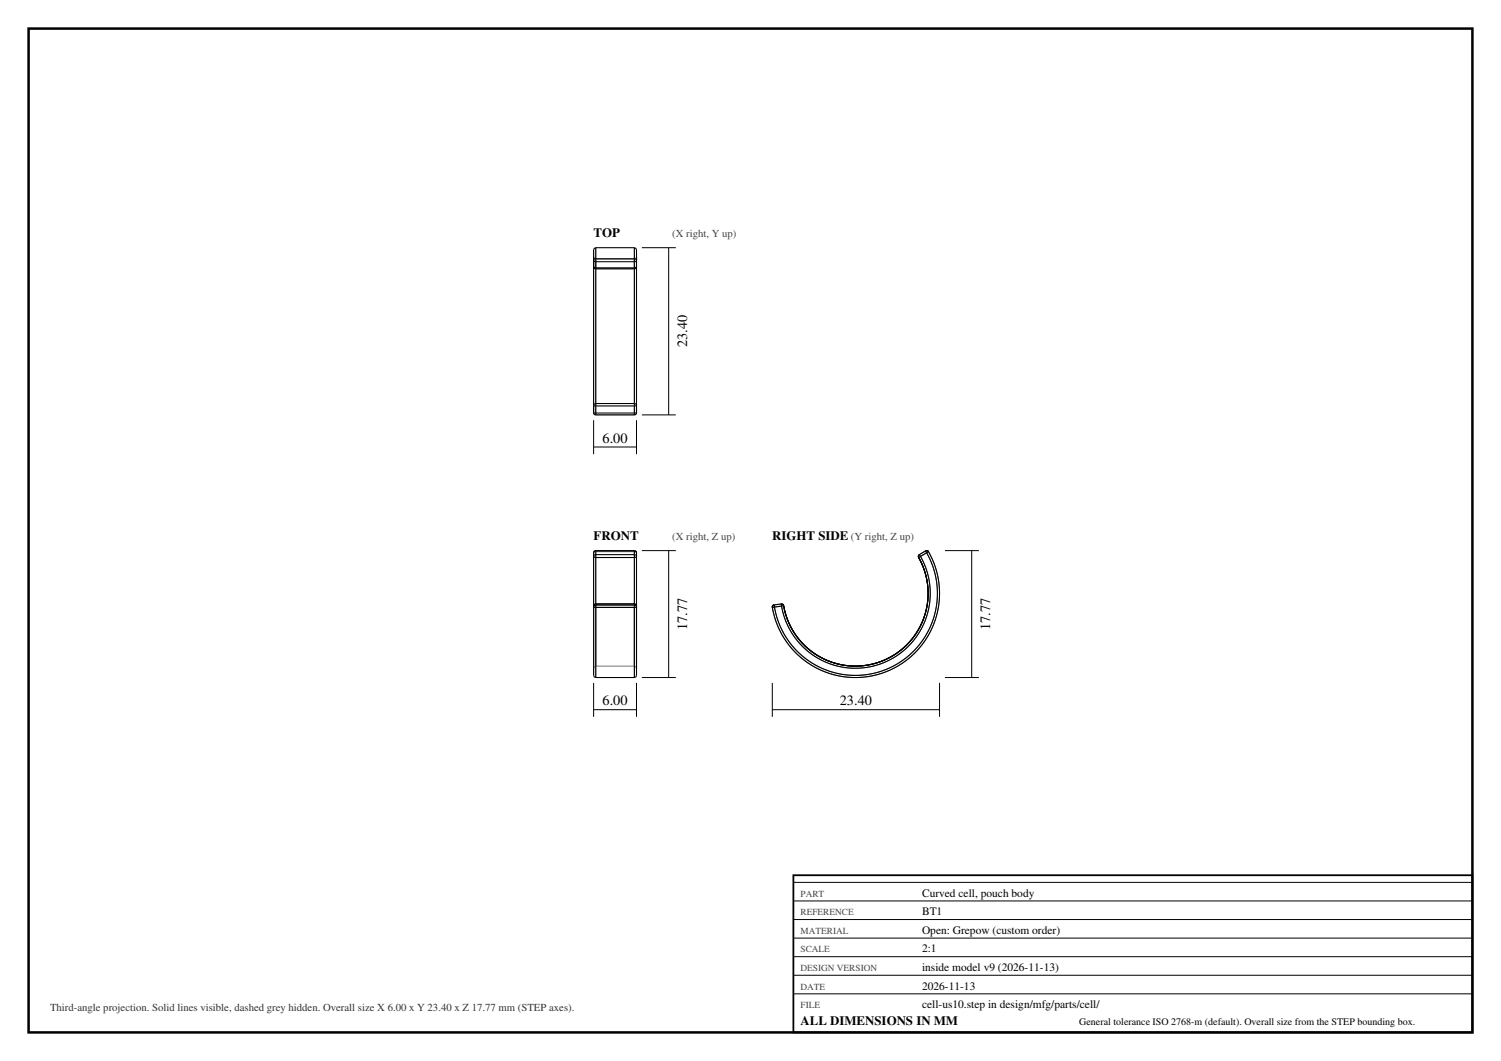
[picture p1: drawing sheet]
<svg xmlns="http://www.w3.org/2000/svg" width="420mm" height="297mm" viewBox="0 0 420 297" stroke-linecap="round" stroke-linejoin="round" font-family="sans-serif">
<path d="M8 8h404v281h-404z" fill="none" stroke="#000" stroke-width=".7" stroke-linecap="butt"/>
<g fill="none" stroke="#777" stroke-width=".28">
<path d="M166.1 69.9v43.7M166.7 72.5l-.4-.1-.2-.5v2.9l.6 .4M166.7 72.5h10.8M166.7 75.2h10.8M166.7 72.5v2.7M166.7 69.3v46.8M177.5 72.5v2.7M177.5 69.3v46.8M178.1 73v1.8l-.6 .4M178.1 69.9v43.7M178.1 71.9l-.2 .5-.4 .1M166.1 115.5l.2 .5 .4 .1"/>
<path d="M166.7 116.1h10.8M166.7 116.1h.1M177.5 116.1h.1M178.1 115.5l-.2 .5-.4 .1M166.7 154.4l-.6 .3v34.4M166.7 154.4v35.3M166.7 154.1v.3M166.7 154.4h10.8M177.5 154.4l.6 .3v34.4M177.5 154.1v.3M177.5 154.4v35.3M257.3 155.3l-.3 .3v.5l.6-.3"/>
<path d="M257.3 155.3l.3 .5M257.6 155.8a21 21 0 0 1-11.2 30 21 21 0 0 1-27.7-16.1M259.3 154.7l-.3-.5-1.7 1.1M259.3 154.7l.5-.3a23.6 23.6 0 0 1-12.5 33.9 23.6 23.6 0 0 1-31.2-18.3l.6-.1M259.3 154.7l-1.7 1.1M259.3 154.7a23 23 0 0 1-12.2 33 23 23 0 0 1-30.4-17.8M166.7 169.6l-.6 .1v17.4l.2-.5 .4-.1M166.7 169.6h10.8M166.7 169.6v-.5v17.4M166.7 169.6v16.9M177.5 169.6l.6 .1v17.4l-.2-.5-.4-.1M177.5 169.6v-.5v17.4"/>
<path d="M177.5 169.6v16.9M218.6 169.1l.4 .1 .3 .4-.6 .1M218.6 169.1l-2 .2 .1 .6M218.6 169.1l.1 .6M218.7 169.7l-2 .2M166.7 186.5h10.8"/>
</g>
<g fill="none" stroke="#000" stroke-width=".3">
<path d="M166.1 71.9v1.1M166.1 73v40.6M166.1 73v1.7M166.1 74.7l.6 .3M166.1 73l.6 .3M166.1 74.7l.2 .4 .4 .2M166.7 69.3l-.4 .2-.2 .4v3.1M166.7 75.3v37.7M166.7 75h10.8M166.7 75v.3M166.7 73.3h10.8M166.7 73.3v1.7"/>
<path d="M166.7 72.4l-.4 .2-.2 .4M166.7 69.3v3.1M166.7 72.4v.9M166.7 72.4h10.8M166.7 75.3h10.8M166.7 69.3h10.8M177.5 69.3l.4 .2 .2 .4v3.1M177.5 75.3v37.7M177.5 75v.3M177.5 73.3v1.7M177.5 72.4v.9M177.5 72.4l.4 .2 .2 .4"/>
<path d="M177.5 69.3v3.1M178.1 73v-1.1v41.7M178.1 73v1.7M178.1 74.7l-.6 .3M178.1 73l-.6 .3M178.1 74.7l-.2 .4-.4 .2M166.1 113.6v1.9M166.1 113.6h.6M166.1 115.5l.6 .1M166.1 115.5l.2 .5 .4 .1M166.7 113h10.8M166.7 113l-.4 .1-.2 .5"/>
<path d="M166.7 113v.6M166.7 113.6h10.8M166.7 115.6h10.8M166.7 113.6v2M166.7 115.6v.5M166.7 116.1h10.8M177.5 113v.6M177.5 113l.4 .1 .2 .5M177.5 113.6v2M177.5 115.6v.5M178.1 113.6v1.9M178.1 113.6h-.6"/>
<path d="M178.1 115.5l-.6 .1M178.1 115.5l-.2 .5-.4 .1M166.1 155.8v13.9M166.1 154.7v1.1M166.1 155.8l.6 .3M166.7 156.1h10.8M166.7 156.1v13M166.7 155.3h10.8M166.7 155.3v.8M166.7 155.3l-.4 .1-.2 .4M166.7 154.2h10.8M166.7 154.2v1.1"/>
<path d="M166.7 154.2l-.4 .2-.2 .3M166.7 154.1v.1M166.7 154.1h10.8M166.7 154.1l-.4 .2-.2 .4M177.5 156.1v13M177.5 155.3v.8M177.5 155.3l.4 .1 .2 .4M177.5 154.2v1.1M177.5 154.2l.4 .2 .2 .3M177.5 154.1v.1M177.5 154.1l.4 .2 .2 .4M178.1 155.8v13.9"/>
<path d="M178.1 154.7v1.1M178.1 155.8l-.6 .3M257 156.1a20.4 20.4 0 0 1-10.8 29.2 20.4 20.4 0 0 1-26.9-15.7M257.3 155.3l-.3 .3v.5M257.3 155.3l.3 .5M257.6 155.8l-.6 .3M257.6 155.8a21 21 0 0 1-11.2 30 21 21 0 0 1-27.7-16.1M259 154.2l-1.7 1.1M259 154.2l.4-.1 .4 .3M259 154.2l.3 .5M259.3 154.7a23 23 0 0 1-12.2 33 23 23 0 0 1-30.4-17.8M259.3 154.7l-1.7 1.1"/>
<path d="M259.8 154.4a23.6 23.6 0 0 1-12.5 33.9 23.6 23.6 0 0 1-31.2-18.3M259.8 154.4l-.5 .3M166.1 169.9v19.2l.2 .4 .4 .2M166.1 169.7v.2M166.1 169.9l.6 .1M166.7 169.1h.1M166.7 169.1h10.8M166.7 169.1l-.4 .1-.2 .5M166.7 169.3h10.8M166.7 169.1v.2M166.7 169.3l-.4 .2-.2 .4M166.7 170v19.7"/>
<path d="M166.7 170h10.8M166.7 169.3v.7M177.5 169.1h.1M177.5 169.1l.4 .1 .2 .5M177.5 169.1v.2M177.5 169.3l.4 .2 .2 .4M177.5 169.3v.7M177.5 170v19.7M178.1 169.7v17.4M178.1 169.7v.2M178.1 169.9v19.2l-.2 .4-.4 .2M178.1 169.9l-.6 .1"/>
<path d="M216.6 169.3l-.4 .3-.1 .4M216.6 169.3l.1 .6M216.7 169.9l-.6 .1M218.6 169.1l.4 .1 .3 .4M218.6 169.1l-2 .2M218.6 169.1l.1 .6M218.7 169.7l-2 .2M219.3 169.6l-.6 .1M166.7 189.7h10.8"/>
</g>
<g fill="none" stroke="#000" stroke-width=".28">
<path d="M179.6 69.3h9.5M187.1 69.3v46.8M166.1 117.6v9.5M178.1 117.6v9.5M179.6 116.1h9.5M166.1 125.1h12M179.6 154.1h9.5M187.1 154.1v35.6M264.4 154.1h9.5M271.9 154.1v35.6M166.1 191.2v9.5M166.1 198.7h12"/>
<path d="M178.1 191.2v9.5M179.6 189.7h9.5M216.1 198.7h46.8M216.1 191.2v9.5M262.9 191.2v9.5M264.4 189.7h9.5M222 247h190M222 252.2h190M222 257.4h190M222 262.6h190M222 267.8h190M222 273h190"/>
<path d="M222 278.2h190"/>
</g>
<path d="M222 245h190v44h-190z" fill="none" stroke="#000" stroke-width=".5"/>
<g font-size="4">
<text x="192.3" y="97.2" transform="rotate(-90 192.3 97.2)">23.40</text>
<text x="168.6" y="123.9">6.00</text>
<text x="192.3" y="176.4" transform="rotate(-90 192.3 176.4)">17.77</text>
<text x="277.1" y="176.4" transform="rotate(-90 277.1 176.4)">17.77</text>
<text x="168.6" y="197.5">6.00</text>
<text x="235" y="197.5">23.40</text>
</g>
<g font-size="3.6">
<text x="166.1" y="66.3">TOP</text>
<text x="166.1" y="151.1">FRONT</text>
<text x="216.1" y="151.1">RIGHT SIDE</text>
<text x="224" y="286.8">ALL DIMENSIONS IN MM</text>
</g>
<g font-size="3.2">
<text x="258" y="251">Curved cell, pouch body</text>
<text x="258" y="256.2">BT1</text>
<text x="258" y="261.4">Open: Grepow (custom order)</text>
<text x="258" y="266.6">2:1</text>
<text x="258" y="271.8">inside model v9 (2026-11-13)</text>
<text x="258" y="277">2026-11-13</text>
<text x="258" y="282.2">cell-us10.step in design/mfg/parts/cell/</text>
</g>
<g font-size="3" fill="#444">
<text x="188.1" y="66.3">(X right, Y up)</text>
<text x="188.1" y="151.1">(X right, Z up)</text>
<text x="238.1" y="151.1">(Y right, Z up)</text>
</g>
<text font-size="3" fill="#333" x="14" y="283">Third-angle projection. Solid lines visible, dashed grey hidden. Overall size X 6.00 x Y 23.40 x Z 17.77 mm (STEP axes).</text>
<text font-size="2.8" x="302" y="286.8">General tolerance ISO 2768-m (default). Overall size from the STEP bounding box.</text>
<g font-size="2.6" fill="#444">
<text x="224" y="251">PART</text>
<text x="224" y="256.2">REFERENCE</text>
<text x="224" y="261.4">MATERIAL</text>
<text x="224" y="266.6">SCALE</text>
<text x="224" y="271.8">DESIGN VERSION</text>
<text x="224" y="277">DATE</text>
<text x="224" y="282.2">FILE</text>
</g>
</svg>
